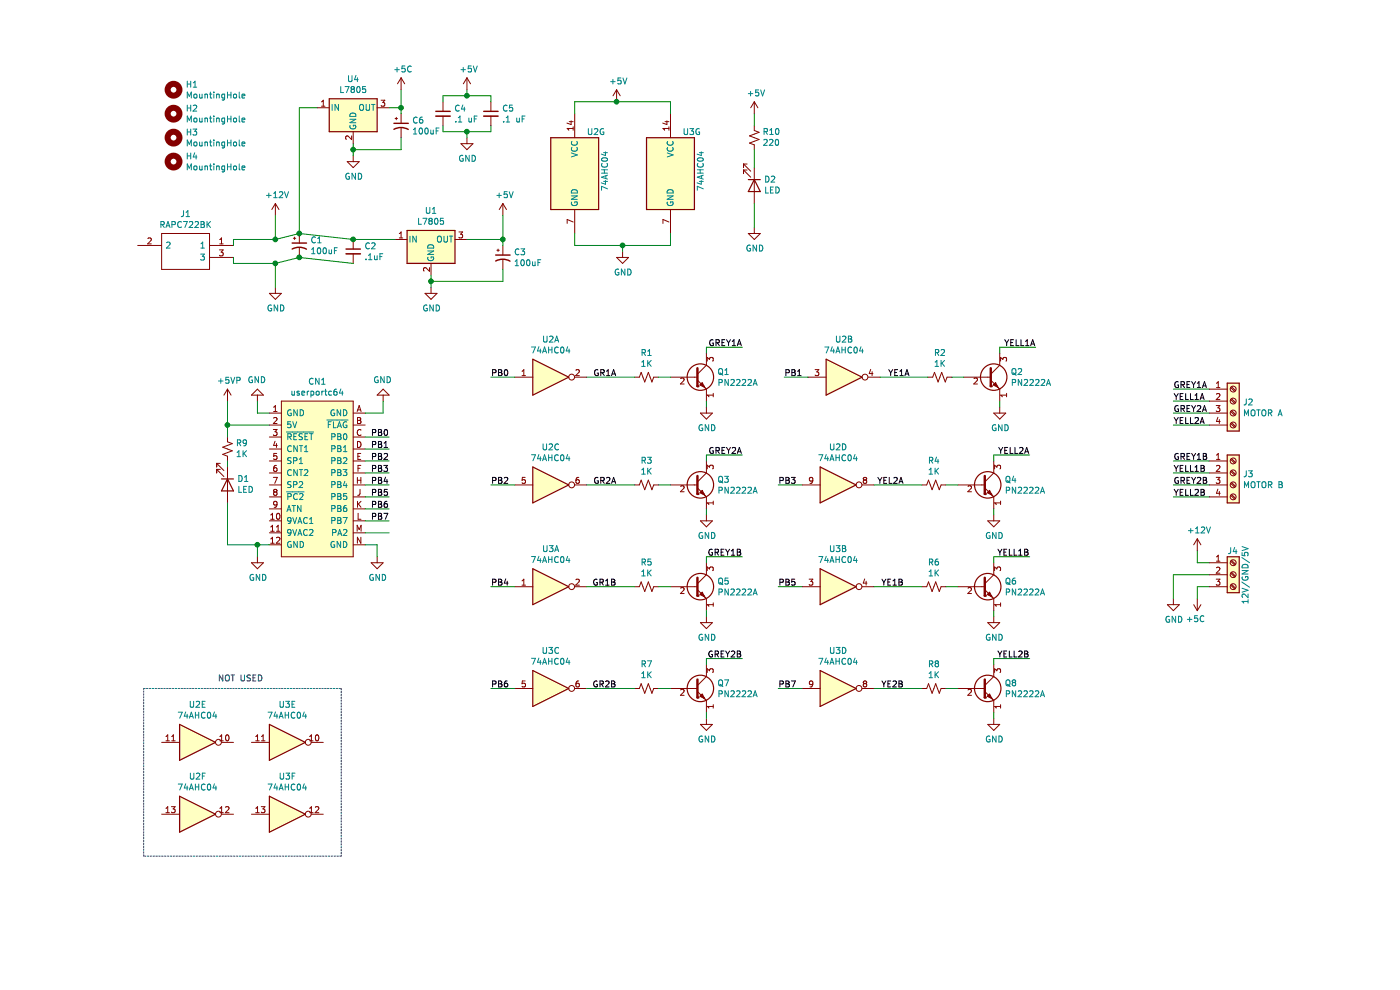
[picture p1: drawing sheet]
EESchema Schematic File Version 4
EELAYER 30 0
EELAYER END
$Descr A4 11693 8268
encoding utf-8
Sheet 1 1
Title "C64 Userport Interface"
Date "2021-03-30"
Rev "V1"
Comp "Carmony Technology"
Comment1 ""
Comment2 ""
Comment3 ""
Comment4 ""
$EndDescr
Wire Wire Line
	2300 2000 2300 1800
Wire Wire Line
	2300 2200 2300 2400
$Comp
L power:+12V #PWR0101
U 1 1
P 2300 1800
F 0 "#PWR0101" H 2300 1650 50  0001 C CNN
F 1 "+12V" H 2315 1973 50  0000 C CNN
F 2 "" H 2300 1800 50  0001 C CNN
F 3 "" H 2300 1800 50  0001 C CNN
	1    2300 1800
	1    0    0    -1  
$EndComp
$Comp
L power:GND #PWR0102
U 1 1
P 2300 2400
F 0 "#PWR0102" H 2300 2150 50  0001 C CNN
F 1 "GND" H 2305 2227 50  0000 C CNN
F 2 "" H 2300 2400 50  0001 C CNN
F 3 "" H 2300 2400 50  0001 C CNN
	1    2300 2400
	1    0    0    -1  
$EndComp
$Comp
L Device:C_Polarized_Small_US C1
U 1 1
P 2500 2050
F 0 "C1" H 2591 2096 50  0000 L CNN
F 1 "100uF" H 2591 2005 50  0000 L CNN
F 2 "Capacitor_THT:CP_Radial_D5.0mm_P2.50mm" H 2500 2050 50  0001 C CNN
F 3 "~" H 2500 2050 50  0001 C CNN
	1    2500 2050
	1    0    0    -1  
$EndComp
Wire Wire Line
	2500 2150 2300 2200
Connection ~ 2300 2200
$Comp
L Device:C_Small C2
U 1 1
P 2950 2100
F 0 "C2" H 3042 2146 50  0000 L CNN
F 1 ".1uF" H 3042 2055 50  0000 L CNN
F 2 "Capacitor_THT:C_Disc_D3.8mm_W2.6mm_P2.50mm" H 2950 2100 50  0001 C CNN
F 3 "~" H 2950 2100 50  0001 C CNN
	1    2950 2100
	1    0    0    -1  
$EndComp
Wire Wire Line
	2950 2000 2500 1950
Wire Wire Line
	2950 2200 2500 2150
Connection ~ 2500 2150
$Comp
L Regulator_Linear:L7805 U1
U 1 1
P 3600 2000
F 0 "U1" H 3600 2242 50  0000 C CNN
F 1 "L7805" H 3600 2151 50  0000 C CNN
F 2 "Package_TO_SOT_THT:TO-220-3_Vertical" H 3625 1850 50  0001 L CIN
F 3 "http://www.st.com/content/ccc/resource/technical/document/datasheet/41/4f/b3/b0/12/d4/47/88/CD00000444.pdf/files/CD00000444.pdf/jcr:content/translations/en.CD00000444.pdf" H 3600 1950 50  0001 C CNN
	1    3600 2000
	1    0    0    -1  
$EndComp
Wire Wire Line
	3300 2000 2950 2000
Connection ~ 2950 2000
Wire Wire Line
	3600 2300 3600 2350
$Comp
L power:GND #PWR0103
U 1 1
P 3600 2400
F 0 "#PWR0103" H 3600 2150 50  0001 C CNN
F 1 "GND" H 3605 2227 50  0000 C CNN
F 2 "" H 3600 2400 50  0001 C CNN
F 3 "" H 3600 2400 50  0001 C CNN
	1    3600 2400
	1    0    0    -1  
$EndComp
$Comp
L Device:C_Polarized_Small_US C3
U 1 1
P 4200 2150
F 0 "C3" H 4291 2196 50  0000 L CNN
F 1 "100uF" H 4291 2105 50  0000 L CNN
F 2 "Capacitor_THT:CP_Radial_D5.0mm_P2.50mm" H 4200 2150 50  0001 C CNN
F 3 "~" H 4200 2150 50  0001 C CNN
	1    4200 2150
	1    0    0    -1  
$EndComp
Wire Wire Line
	3900 2000 4200 2000
Wire Wire Line
	4200 2000 4200 2050
Wire Wire Line
	4200 2250 4200 2350
Wire Wire Line
	4200 2350 3600 2350
Connection ~ 3600 2350
Wire Wire Line
	3600 2350 3600 2400
Connection ~ 4200 2000
$Comp
L power:+5V #PWR0104
U 1 1
P 4200 1800
F 0 "#PWR0104" H 4200 1650 50  0001 C CNN
F 1 "+5V" H 4215 1973 50  0000 C CNN
F 2 "" H 4200 1800 50  0001 C CNN
F 3 "" H 4200 1800 50  0001 C CNN
	1    4200 1800
	1    0    0    -1  
$EndComp
Wire Wire Line
	4200 1800 4200 2000
$Comp
L 74xx:74AHC04 U2
U 1 1
P 4600 3150
F 0 "U2" H 4600 3467 50  0000 C CNN
F 1 "74AHC04" H 4600 3376 50  0000 C CNN
F 2 "Package_DIP:DIP-14_W7.62mm_Socket_LongPads" H 4600 3150 50  0001 C CNN
F 3 "https://assets.nexperia.com/documents/data-sheet/74AHC_AHCT04.pdf" H 4600 3150 50  0001 C CNN
	1    4600 3150
	1    0    0    -1  
$EndComp
$Comp
L 74xx:74AHC04 U2
U 2 1
P 7050 3150
F 0 "U2" H 7050 3467 50  0000 C CNN
F 1 "74AHC04" H 7050 3376 50  0000 C CNN
F 2 "Package_DIP:DIP-14_W7.62mm_Socket_LongPads" H 7050 3150 50  0001 C CNN
F 3 "https://assets.nexperia.com/documents/data-sheet/74AHC_AHCT04.pdf" H 7050 3150 50  0001 C CNN
	2    7050 3150
	1    0    0    -1  
$EndComp
$Comp
L 74xx:74AHC04 U2
U 5 1
P 1650 6200
F 0 "U2" H 1650 6517 50  0000 C CNN
F 1 "74AHC04" H 1650 6426 50  0000 C CNN
F 2 "Package_DIP:DIP-14_W7.62mm_Socket_LongPads" H 1650 6200 50  0001 C CNN
F 3 "https://assets.nexperia.com/documents/data-sheet/74AHC_AHCT04.pdf" H 1650 6200 50  0001 C CNN
	5    1650 6200
	1    0    0    -1  
$EndComp
$Comp
L 74xx:74AHC04 U2
U 6 1
P 1650 6800
F 0 "U2" H 1650 7117 50  0000 C CNN
F 1 "74AHC04" H 1650 7026 50  0000 C CNN
F 2 "Package_DIP:DIP-14_W7.62mm_Socket_LongPads" H 1650 6800 50  0001 C CNN
F 3 "https://assets.nexperia.com/documents/data-sheet/74AHC_AHCT04.pdf" H 1650 6800 50  0001 C CNN
	6    1650 6800
	1    0    0    -1  
$EndComp
$Comp
L 74xx:74AHC04 U2
U 7 1
P 4800 1450
F 0 "U2" H 4900 1800 50  0000 L CNN
F 1 "74AHC04" V 5050 1300 50  0000 L CNN
F 2 "Package_DIP:DIP-14_W7.62mm_Socket_LongPads" H 4800 1450 50  0001 C CNN
F 3 "https://assets.nexperia.com/documents/data-sheet/74AHC_AHCT04.pdf" H 4800 1450 50  0001 C CNN
	7    4800 1450
	1    0    0    -1  
$EndComp
Wire Wire Line
	4800 950  4800 850 
Wire Wire Line
	4800 1950 4800 2050
$Comp
L power:+5V #PWR0105
U 1 1
P 5150 850
F 0 "#PWR0105" H 5150 700 50  0001 C CNN
F 1 "+5V" H 5165 1023 50  0000 C CNN
F 2 "" H 5150 850 50  0001 C CNN
F 3 "" H 5150 850 50  0001 C CNN
	1    5150 850 
	1    0    0    -1  
$EndComp
$Comp
L power:GND #PWR0106
U 1 1
P 5200 2100
F 0 "#PWR0106" H 5200 1850 50  0001 C CNN
F 1 "GND" H 5205 1927 50  0000 C CNN
F 2 "" H 5200 2100 50  0001 C CNN
F 3 "" H 5200 2100 50  0001 C CNN
	1    5200 2100
	1    0    0    -1  
$EndComp
$Comp
L Connector:userportc64 CN1
U 1 1
P 2650 3950
F 0 "CN1" H 2650 4715 50  0000 C CNN
F 1 "userportc64" H 2650 4624 50  0000 C CNN
F 2 "Connector_PinHeader_2.54mm:PinHeader_2x12_P2.54mm_Horizontal" H 2450 4650 50  0001 C CNN
F 3 "" H 2450 4650 50  0001 C CNN
	1    2650 3950
	1    0    0    -1  
$EndComp
Wire Wire Line
	3050 3650 3250 3650
Wire Wire Line
	3050 3750 3250 3750
Wire Wire Line
	3050 3850 3250 3850
Wire Wire Line
	3050 3950 3250 3950
Wire Wire Line
	3050 4050 3250 4050
Wire Wire Line
	3050 4150 3250 4150
Wire Wire Line
	3050 4250 3250 4250
Wire Wire Line
	3050 4350 3250 4350
Wire Wire Line
	3050 4450 3250 4450
Wire Wire Line
	3050 4550 3150 4550
Wire Wire Line
	3150 4550 3150 4650
$Comp
L power:GND #PWR0107
U 1 1
P 3150 4650
F 0 "#PWR0107" H 3150 4400 50  0001 C CNN
F 1 "GND" H 3155 4477 50  0000 C CNN
F 2 "" H 3150 4650 50  0001 C CNN
F 3 "" H 3150 4650 50  0001 C CNN
	1    3150 4650
	1    0    0    -1  
$EndComp
Wire Wire Line
	2250 4550 2150 4550
Wire Wire Line
	2150 4550 2150 4650
$Comp
L power:GND #PWR0108
U 1 1
P 2150 4650
F 0 "#PWR0108" H 2150 4400 50  0001 C CNN
F 1 "GND" H 2155 4477 50  0000 C CNN
F 2 "" H 2150 4650 50  0001 C CNN
F 3 "" H 2150 4650 50  0001 C CNN
	1    2150 4650
	1    0    0    -1  
$EndComp
Wire Wire Line
	2250 3450 2150 3450
Wire Wire Line
	2150 3450 2150 3350
Wire Wire Line
	3050 3450 3200 3450
Wire Wire Line
	3200 3450 3200 3350
$Comp
L power:GND #PWR0109
U 1 1
P 3200 3350
F 0 "#PWR0109" H 3200 3100 50  0001 C CNN
F 1 "GND" H 3205 3177 50  0000 C CNN
F 2 "" H 3200 3350 50  0001 C CNN
F 3 "" H 3200 3350 50  0001 C CNN
	1    3200 3350
	-1   0    0    1   
$EndComp
$Comp
L power:GND #PWR0110
U 1 1
P 2150 3350
F 0 "#PWR0110" H 2150 3100 50  0001 C CNN
F 1 "GND" H 2155 3177 50  0000 C CNN
F 2 "" H 2150 3350 50  0001 C CNN
F 3 "" H 2150 3350 50  0001 C CNN
	1    2150 3350
	-1   0    0    1   
$EndComp
Wire Wire Line
	4300 3150 4100 3150
Wire Wire Line
	6750 3150 6550 3150
Text Label 3250 3650 2    50   ~ 0
PB0
Text Label 3250 3750 2    50   ~ 0
PB1
Text Label 3250 3850 2    50   ~ 0
PB2
Text Label 3250 3950 2    50   ~ 0
PB3
Text Label 3250 4050 2    50   ~ 0
PB4
Text Label 3250 4150 2    50   ~ 0
PB5
Text Label 3250 4250 2    50   ~ 0
PB6
Text Label 3250 4350 2    50   ~ 0
PB7
Text Label 4100 3150 0    50   ~ 0
PB0
Text Label 6550 3150 0    50   ~ 0
PB1
$Comp
L 74xx:74AHC04 U3
U 1 1
P 4600 4900
F 0 "U3" H 4600 5217 50  0000 C CNN
F 1 "74AHC04" H 4600 5126 50  0000 C CNN
F 2 "Package_DIP:DIP-14_W7.62mm_Socket_LongPads" H 4600 4900 50  0001 C CNN
F 3 "https://assets.nexperia.com/documents/data-sheet/74AHC_AHCT04.pdf" H 4600 4900 50  0001 C CNN
	1    4600 4900
	1    0    0    -1  
$EndComp
$Comp
L 74xx:74AHC04 U3
U 2 1
P 7000 4900
F 0 "U3" H 7000 5217 50  0000 C CNN
F 1 "74AHC04" H 7000 5126 50  0000 C CNN
F 2 "Package_DIP:DIP-14_W7.62mm_Socket_LongPads" H 7000 4900 50  0001 C CNN
F 3 "https://assets.nexperia.com/documents/data-sheet/74AHC_AHCT04.pdf" H 7000 4900 50  0001 C CNN
	2    7000 4900
	1    0    0    -1  
$EndComp
$Comp
L 74xx:74AHC04 U3
U 3 1
P 4600 5750
F 0 "U3" H 4600 6067 50  0000 C CNN
F 1 "74AHC04" H 4600 5976 50  0000 C CNN
F 2 "Package_DIP:DIP-14_W7.62mm_Socket_LongPads" H 4600 5750 50  0001 C CNN
F 3 "https://assets.nexperia.com/documents/data-sheet/74AHC_AHCT04.pdf" H 4600 5750 50  0001 C CNN
	3    4600 5750
	1    0    0    -1  
$EndComp
$Comp
L 74xx:74AHC04 U3
U 4 1
P 7000 5750
F 0 "U3" H 7000 6067 50  0000 C CNN
F 1 "74AHC04" H 7000 5976 50  0000 C CNN
F 2 "Package_DIP:DIP-14_W7.62mm_Socket_LongPads" H 7000 5750 50  0001 C CNN
F 3 "https://assets.nexperia.com/documents/data-sheet/74AHC_AHCT04.pdf" H 7000 5750 50  0001 C CNN
	4    7000 5750
	1    0    0    -1  
$EndComp
Wire Wire Line
	4300 4900 4100 4900
Wire Wire Line
	6700 4900 6500 4900
Wire Wire Line
	4300 5750 4100 5750
Wire Wire Line
	6700 5750 6500 5750
Text Label 4100 4900 0    50   ~ 0
PB4
Text Label 6500 4900 0    50   ~ 0
PB5
Text Label 4100 5750 0    50   ~ 0
PB6
Text Label 6500 5750 0    50   ~ 0
PB7
$Comp
L 74xx:74AHC04 U3
U 5 1
P 2400 6200
F 0 "U3" H 2400 6517 50  0000 C CNN
F 1 "74AHC04" H 2400 6426 50  0000 C CNN
F 2 "Package_DIP:DIP-14_W7.62mm_Socket_LongPads" H 2400 6200 50  0001 C CNN
F 3 "https://assets.nexperia.com/documents/data-sheet/74AHC_AHCT04.pdf" H 2400 6200 50  0001 C CNN
	5    2400 6200
	1    0    0    -1  
$EndComp
$Comp
L 74xx:74AHC04 U3
U 6 1
P 2400 6800
F 0 "U3" H 2400 7117 50  0000 C CNN
F 1 "74AHC04" H 2400 7026 50  0000 C CNN
F 2 "Package_DIP:DIP-14_W7.62mm_Socket_LongPads" H 2400 6800 50  0001 C CNN
F 3 "https://assets.nexperia.com/documents/data-sheet/74AHC_AHCT04.pdf" H 2400 6800 50  0001 C CNN
	6    2400 6800
	1    0    0    -1  
$EndComp
$Comp
L 74xx:74AHC04 U3
U 7 1
P 5600 1450
F 0 "U3" H 5700 1800 50  0000 L CNN
F 1 "74AHC04" V 5850 1300 50  0000 L CNN
F 2 "Package_DIP:DIP-14_W7.62mm_Socket_LongPads" H 5600 1450 50  0001 C CNN
F 3 "https://assets.nexperia.com/documents/data-sheet/74AHC_AHCT04.pdf" H 5600 1450 50  0001 C CNN
	7    5600 1450
	1    0    0    -1  
$EndComp
Wire Wire Line
	5600 2050 5600 1950
Wire Wire Line
	4800 850  5150 850 
Wire Wire Line
	5600 850  5600 950 
Connection ~ 5150 850 
Wire Wire Line
	5150 850  5600 850 
$Comp
L Device:C_Small C5
U 1 1
P 4100 950
F 0 "C5" H 4192 996 50  0000 L CNN
F 1 ".1 uF" H 4192 905 50  0000 L CNN
F 2 "Capacitor_THT:C_Disc_D3.8mm_W2.6mm_P2.50mm" H 4100 950 50  0001 C CNN
F 3 "~" H 4100 950 50  0001 C CNN
	1    4100 950 
	1    0    0    -1  
$EndComp
$Comp
L Device:C_Small C4
U 1 1
P 3700 950
F 0 "C4" H 3792 996 50  0000 L CNN
F 1 ".1 uF" H 3792 905 50  0000 L CNN
F 2 "Capacitor_THT:C_Disc_D3.8mm_W2.6mm_P2.50mm" H 3700 950 50  0001 C CNN
F 3 "~" H 3700 950 50  0001 C CNN
	1    3700 950 
	1    0    0    -1  
$EndComp
Wire Wire Line
	3700 850  3700 800 
Wire Wire Line
	3700 800  3900 800 
Wire Wire Line
	4100 800  4100 850 
Wire Wire Line
	4100 1050 4100 1100
Wire Wire Line
	4100 1100 3900 1100
Wire Wire Line
	3700 1100 3700 1050
Wire Wire Line
	3900 1100 3900 1150
Connection ~ 3900 1100
Wire Wire Line
	3900 1100 3700 1100
Wire Wire Line
	3900 800  3900 750 
Connection ~ 3900 800 
Wire Wire Line
	3900 800  4100 800 
$Comp
L power:+5V #PWR0111
U 1 1
P 3900 750
F 0 "#PWR0111" H 3900 600 50  0001 C CNN
F 1 "+5V" H 3915 923 50  0000 C CNN
F 2 "" H 3900 750 50  0001 C CNN
F 3 "" H 3900 750 50  0001 C CNN
	1    3900 750 
	1    0    0    -1  
$EndComp
$Comp
L power:GND #PWR0112
U 1 1
P 3900 1150
F 0 "#PWR0112" H 3900 900 50  0001 C CNN
F 1 "GND" H 3905 977 50  0000 C CNN
F 2 "" H 3900 1150 50  0001 C CNN
F 3 "" H 3900 1150 50  0001 C CNN
	1    3900 1150
	1    0    0    -1  
$EndComp
Wire Wire Line
	4800 2050 5200 2050
Connection ~ 5200 2050
Wire Wire Line
	5200 2050 5600 2050
Wire Wire Line
	5200 2050 5200 2100
Text Label 5150 3150 2    50   ~ 0
GR1A
Text Label 7600 3150 2    50   ~ 0
YE1A
Text Label 5150 4900 2    50   ~ 0
GR1B
Text Label 7550 4900 2    50   ~ 0
YE1B
Text Label 5150 5750 2    50   ~ 0
GR2B
Text Label 7550 5750 2    50   ~ 0
YE2B
$Comp
L Transistor_BJT:PN2222A Q1
U 1 1
P 5800 3150
F 0 "Q1" H 5990 3196 50  0000 L CNN
F 1 "PN2222A" H 5990 3105 50  0000 L CNN
F 2 "Package_TO_SOT_THT:TO-92_Inline" H 6000 3075 50  0001 L CIN
F 3 "https://www.onsemi.com/pub/Collateral/PN2222-D.PDF" H 5800 3150 50  0001 L CNN
	1    5800 3150
	1    0    0    -1  
$EndComp
$Comp
L Device:R_Small_US R1
U 1 1
P 5400 3150
F 0 "R1" V 5195 3150 50  0000 C CNN
F 1 "1K" V 5286 3150 50  0000 C CNN
F 2 "Resistor_THT:R_Axial_DIN0207_L6.3mm_D2.5mm_P10.16mm_Horizontal" H 5400 3150 50  0001 C CNN
F 3 "~" H 5400 3150 50  0001 C CNN
	1    5400 3150
	0    1    1    0   
$EndComp
Wire Wire Line
	5500 3150 5600 3150
Wire Wire Line
	5900 3350 5900 3400
$Comp
L power:GND #PWR0113
U 1 1
P 5900 3400
F 0 "#PWR0113" H 5900 3150 50  0001 C CNN
F 1 "GND" H 5905 3227 50  0000 C CNN
F 2 "" H 5900 3400 50  0001 C CNN
F 3 "" H 5900 3400 50  0001 C CNN
	1    5900 3400
	1    0    0    -1  
$EndComp
Wire Wire Line
	5900 2950 5900 2900
Wire Wire Line
	5900 2900 6200 2900
$Comp
L Transistor_BJT:PN2222A Q2
U 1 1
P 8250 3150
F 0 "Q2" H 8440 3196 50  0000 L CNN
F 1 "PN2222A" H 8440 3105 50  0000 L CNN
F 2 "Package_TO_SOT_THT:TO-92_Inline" H 8450 3075 50  0001 L CIN
F 3 "https://www.onsemi.com/pub/Collateral/PN2222-D.PDF" H 8250 3150 50  0001 L CNN
	1    8250 3150
	1    0    0    -1  
$EndComp
$Comp
L Device:R_Small_US R2
U 1 1
P 7850 3150
F 0 "R2" V 7645 3150 50  0000 C CNN
F 1 "1K" V 7736 3150 50  0000 C CNN
F 2 "Resistor_THT:R_Axial_DIN0207_L6.3mm_D2.5mm_P10.16mm_Horizontal" H 7850 3150 50  0001 C CNN
F 3 "~" H 7850 3150 50  0001 C CNN
	1    7850 3150
	0    1    1    0   
$EndComp
Wire Wire Line
	7950 3150 8050 3150
Wire Wire Line
	8350 3350 8350 3400
$Comp
L power:GND #PWR0114
U 1 1
P 8350 3400
F 0 "#PWR0114" H 8350 3150 50  0001 C CNN
F 1 "GND" H 8355 3227 50  0000 C CNN
F 2 "" H 8350 3400 50  0001 C CNN
F 3 "" H 8350 3400 50  0001 C CNN
	1    8350 3400
	1    0    0    -1  
$EndComp
Wire Wire Line
	8350 2950 8350 2900
Wire Wire Line
	8350 2900 8650 2900
Wire Wire Line
	5900 3800 6200 3800
$Comp
L Transistor_BJT:PN2222A Q5
U 1 1
P 5800 4900
F 0 "Q5" H 5990 4946 50  0000 L CNN
F 1 "PN2222A" H 5990 4855 50  0000 L CNN
F 2 "Package_TO_SOT_THT:TO-92_Inline" H 6000 4825 50  0001 L CIN
F 3 "https://www.onsemi.com/pub/Collateral/PN2222-D.PDF" H 5800 4900 50  0001 L CNN
	1    5800 4900
	1    0    0    -1  
$EndComp
$Comp
L Device:R_Small_US R5
U 1 1
P 5400 4900
F 0 "R5" V 5195 4900 50  0000 C CNN
F 1 "1K" V 5286 4900 50  0000 C CNN
F 2 "Resistor_THT:R_Axial_DIN0207_L6.3mm_D2.5mm_P10.16mm_Horizontal" H 5400 4900 50  0001 C CNN
F 3 "~" H 5400 4900 50  0001 C CNN
	1    5400 4900
	0    1    1    0   
$EndComp
Wire Wire Line
	5500 4900 5600 4900
Wire Wire Line
	5900 5100 5900 5150
$Comp
L power:GND #PWR0115
U 1 1
P 5900 5150
F 0 "#PWR0115" H 5900 4900 50  0001 C CNN
F 1 "GND" H 5905 4977 50  0000 C CNN
F 2 "" H 5900 5150 50  0001 C CNN
F 3 "" H 5900 5150 50  0001 C CNN
	1    5900 5150
	1    0    0    -1  
$EndComp
Wire Wire Line
	5900 4700 5900 4650
Wire Wire Line
	5900 4650 6200 4650
$Comp
L Transistor_BJT:PN2222A Q6
U 1 1
P 8200 4900
F 0 "Q6" H 8390 4946 50  0000 L CNN
F 1 "PN2222A" H 8390 4855 50  0000 L CNN
F 2 "Package_TO_SOT_THT:TO-92_Inline" H 8400 4825 50  0001 L CIN
F 3 "https://www.onsemi.com/pub/Collateral/PN2222-D.PDF" H 8200 4900 50  0001 L CNN
	1    8200 4900
	1    0    0    -1  
$EndComp
$Comp
L Device:R_Small_US R6
U 1 1
P 7800 4900
F 0 "R6" V 7595 4900 50  0000 C CNN
F 1 "1K" V 7686 4900 50  0000 C CNN
F 2 "Resistor_THT:R_Axial_DIN0207_L6.3mm_D2.5mm_P10.16mm_Horizontal" H 7800 4900 50  0001 C CNN
F 3 "~" H 7800 4900 50  0001 C CNN
	1    7800 4900
	0    1    1    0   
$EndComp
Wire Wire Line
	7900 4900 8000 4900
Wire Wire Line
	8300 5100 8300 5150
$Comp
L power:GND #PWR0116
U 1 1
P 8300 5150
F 0 "#PWR0116" H 8300 4900 50  0001 C CNN
F 1 "GND" H 8305 4977 50  0000 C CNN
F 2 "" H 8300 5150 50  0001 C CNN
F 3 "" H 8300 5150 50  0001 C CNN
	1    8300 5150
	1    0    0    -1  
$EndComp
Wire Wire Line
	8300 4700 8300 4650
Wire Wire Line
	8300 4650 8600 4650
$Comp
L Transistor_BJT:PN2222A Q7
U 1 1
P 5800 5750
F 0 "Q7" H 5990 5796 50  0000 L CNN
F 1 "PN2222A" H 5990 5705 50  0000 L CNN
F 2 "Package_TO_SOT_THT:TO-92_Inline" H 6000 5675 50  0001 L CIN
F 3 "https://www.onsemi.com/pub/Collateral/PN2222-D.PDF" H 5800 5750 50  0001 L CNN
	1    5800 5750
	1    0    0    -1  
$EndComp
$Comp
L Device:R_Small_US R7
U 1 1
P 5400 5750
F 0 "R7" V 5195 5750 50  0000 C CNN
F 1 "1K" V 5286 5750 50  0000 C CNN
F 2 "Resistor_THT:R_Axial_DIN0207_L6.3mm_D2.5mm_P10.16mm_Horizontal" H 5400 5750 50  0001 C CNN
F 3 "~" H 5400 5750 50  0001 C CNN
	1    5400 5750
	0    1    1    0   
$EndComp
Wire Wire Line
	5500 5750 5600 5750
Wire Wire Line
	5900 5950 5900 6000
$Comp
L power:GND #PWR0117
U 1 1
P 5900 6000
F 0 "#PWR0117" H 5900 5750 50  0001 C CNN
F 1 "GND" H 5905 5827 50  0000 C CNN
F 2 "" H 5900 6000 50  0001 C CNN
F 3 "" H 5900 6000 50  0001 C CNN
	1    5900 6000
	1    0    0    -1  
$EndComp
Wire Wire Line
	5900 5550 5900 5500
$Comp
L Transistor_BJT:PN2222A Q8
U 1 1
P 8200 5750
F 0 "Q8" H 8390 5796 50  0000 L CNN
F 1 "PN2222A" H 8390 5705 50  0000 L CNN
F 2 "Package_TO_SOT_THT:TO-92_Inline" H 8400 5675 50  0001 L CIN
F 3 "https://www.onsemi.com/pub/Collateral/PN2222-D.PDF" H 8200 5750 50  0001 L CNN
	1    8200 5750
	1    0    0    -1  
$EndComp
$Comp
L Device:R_Small_US R8
U 1 1
P 7800 5750
F 0 "R8" V 7595 5750 50  0000 C CNN
F 1 "1K" V 7686 5750 50  0000 C CNN
F 2 "Resistor_THT:R_Axial_DIN0207_L6.3mm_D2.5mm_P10.16mm_Horizontal" H 7800 5750 50  0001 C CNN
F 3 "~" H 7800 5750 50  0001 C CNN
	1    7800 5750
	0    1    1    0   
$EndComp
Wire Wire Line
	7900 5750 8000 5750
Wire Wire Line
	8300 5950 8300 6000
$Comp
L power:GND #PWR0118
U 1 1
P 8300 6000
F 0 "#PWR0118" H 8300 5750 50  0001 C CNN
F 1 "GND" H 8305 5827 50  0000 C CNN
F 2 "" H 8300 6000 50  0001 C CNN
F 3 "" H 8300 6000 50  0001 C CNN
	1    8300 6000
	1    0    0    -1  
$EndComp
Wire Wire Line
	8300 5550 8300 5500
Wire Wire Line
	4900 4900 5300 4900
Wire Wire Line
	7300 4900 7700 4900
Wire Wire Line
	4900 5750 5300 5750
Wire Wire Line
	7300 5750 7700 5750
Wire Wire Line
	4900 3150 5300 3150
Wire Wire Line
	7350 3150 7750 3150
Text Label 6200 2900 2    50   ~ 0
GREY1A
Text Label 8650 2900 2    50   ~ 0
YELL1A
Text Label 6200 3800 2    50   ~ 0
GREY2A
Wire Wire Line
	7300 4050 7700 4050
Wire Wire Line
	4900 4050 5300 4050
Wire Wire Line
	8300 3800 8600 3800
Wire Wire Line
	8300 3850 8300 3800
$Comp
L power:GND #PWR0119
U 1 1
P 8300 4300
F 0 "#PWR0119" H 8300 4050 50  0001 C CNN
F 1 "GND" H 8305 4127 50  0000 C CNN
F 2 "" H 8300 4300 50  0001 C CNN
F 3 "" H 8300 4300 50  0001 C CNN
	1    8300 4300
	1    0    0    -1  
$EndComp
Wire Wire Line
	8300 4250 8300 4300
Wire Wire Line
	7900 4050 8000 4050
$Comp
L Device:R_Small_US R4
U 1 1
P 7800 4050
F 0 "R4" V 7595 4050 50  0000 C CNN
F 1 "1K" V 7686 4050 50  0000 C CNN
F 2 "Resistor_THT:R_Axial_DIN0207_L6.3mm_D2.5mm_P10.16mm_Horizontal" H 7800 4050 50  0001 C CNN
F 3 "~" H 7800 4050 50  0001 C CNN
	1    7800 4050
	0    1    1    0   
$EndComp
$Comp
L Transistor_BJT:PN2222A Q4
U 1 1
P 8200 4050
F 0 "Q4" H 8390 4096 50  0000 L CNN
F 1 "PN2222A" H 8390 4005 50  0000 L CNN
F 2 "Package_TO_SOT_THT:TO-92_Inline" H 8400 3975 50  0001 L CIN
F 3 "https://www.onsemi.com/pub/Collateral/PN2222-D.PDF" H 8200 4050 50  0001 L CNN
	1    8200 4050
	1    0    0    -1  
$EndComp
Wire Wire Line
	5900 3850 5900 3800
$Comp
L power:GND #PWR0120
U 1 1
P 5900 4300
F 0 "#PWR0120" H 5900 4050 50  0001 C CNN
F 1 "GND" H 5905 4127 50  0000 C CNN
F 2 "" H 5900 4300 50  0001 C CNN
F 3 "" H 5900 4300 50  0001 C CNN
	1    5900 4300
	1    0    0    -1  
$EndComp
Wire Wire Line
	5900 4250 5900 4300
Wire Wire Line
	5500 4050 5600 4050
$Comp
L Device:R_Small_US R3
U 1 1
P 5400 4050
F 0 "R3" V 5195 4050 50  0000 C CNN
F 1 "1K" V 5286 4050 50  0000 C CNN
F 2 "Resistor_THT:R_Axial_DIN0207_L6.3mm_D2.5mm_P10.16mm_Horizontal" H 5400 4050 50  0001 C CNN
F 3 "~" H 5400 4050 50  0001 C CNN
	1    5400 4050
	0    1    1    0   
$EndComp
$Comp
L Transistor_BJT:PN2222A Q3
U 1 1
P 5800 4050
F 0 "Q3" H 5990 4096 50  0000 L CNN
F 1 "PN2222A" H 5990 4005 50  0000 L CNN
F 2 "Package_TO_SOT_THT:TO-92_Inline" H 6000 3975 50  0001 L CIN
F 3 "https://www.onsemi.com/pub/Collateral/PN2222-D.PDF" H 5800 4050 50  0001 L CNN
	1    5800 4050
	1    0    0    -1  
$EndComp
Text Label 7550 4050 2    50   ~ 0
YEL2A
Text Label 5150 4050 2    50   ~ 0
GR2A
Text Label 6500 4050 0    50   ~ 0
PB3
Text Label 4100 4050 0    50   ~ 0
PB2
Wire Wire Line
	6700 4050 6500 4050
Wire Wire Line
	4300 4050 4100 4050
$Comp
L 74xx:74AHC04 U2
U 4 1
P 7000 4050
F 0 "U2" H 7000 4367 50  0000 C CNN
F 1 "74AHC04" H 7000 4276 50  0000 C CNN
F 2 "Package_DIP:DIP-14_W7.62mm_Socket_LongPads" H 7000 4050 50  0001 C CNN
F 3 "https://assets.nexperia.com/documents/data-sheet/74AHC_AHCT04.pdf" H 7000 4050 50  0001 C CNN
	4    7000 4050
	1    0    0    -1  
$EndComp
$Comp
L 74xx:74AHC04 U2
U 3 1
P 4600 4050
F 0 "U2" H 4600 4367 50  0000 C CNN
F 1 "74AHC04" H 4600 4276 50  0000 C CNN
F 2 "Package_DIP:DIP-14_W7.62mm_Socket_LongPads" H 4600 4050 50  0001 C CNN
F 3 "https://assets.nexperia.com/documents/data-sheet/74AHC_AHCT04.pdf" H 4600 4050 50  0001 C CNN
	3    4600 4050
	1    0    0    -1  
$EndComp
Text Label 8600 3800 2    50   ~ 0
YELL2A
Wire Wire Line
	5900 5500 6200 5500
Wire Wire Line
	8300 5500 8600 5500
Text Label 6200 4650 2    50   ~ 0
GREY1B
Text Label 8600 4650 2    50   ~ 0
YELL1B
Text Label 6200 5500 2    50   ~ 0
GREY2B
Text Label 8600 5500 2    50   ~ 0
YELL2B
Wire Notes Line
	1200 5750 2850 5750
Wire Notes Line
	2850 5750 2850 7150
Wire Notes Line
	2850 7150 1200 7150
Wire Notes Line
	1200 7150 1200 5750
Text Notes 2200 5700 2    50   ~ 0
NOT USED
Wire Wire Line
	10100 4700 10000 4700
Wire Wire Line
	10000 4900 10100 4900
Wire Wire Line
	10000 4700 10000 4600
$Comp
L power:+12V #PWR0121
U 1 1
P 10000 4600
F 0 "#PWR0121" H 10000 4450 50  0001 C CNN
F 1 "+12V" H 10015 4773 50  0000 C CNN
F 2 "" H 10000 4600 50  0001 C CNN
F 3 "" H 10000 4600 50  0001 C CNN
	1    10000 4600
	1    0    0    -1  
$EndComp
Wire Wire Line
	10100 3250 9800 3250
Wire Wire Line
	10100 3350 9800 3350
Wire Wire Line
	10100 3450 9800 3450
Wire Wire Line
	10100 3550 9800 3550
Wire Wire Line
	10100 3850 9800 3850
Wire Wire Line
	10100 3950 9800 3950
Wire Wire Line
	10100 4050 9800 4050
Wire Wire Line
	10100 4150 9800 4150
Text Label 9800 3250 0    50   ~ 0
GREY1A
Text Label 9800 3350 0    50   ~ 0
YELL1A
Text Label 9800 3450 0    50   ~ 0
GREY2A
Text Label 9800 3550 0    50   ~ 0
YELL2A
Text Label 9800 3850 0    50   ~ 0
GREY1B
Text Label 9800 3950 0    50   ~ 0
YELL1B
Text Label 9800 4050 0    50   ~ 0
GREY2B
Text Label 9800 4150 0    50   ~ 0
YELL2B
$Comp
L power:+5VP #PWR0122
U 1 1
P 1900 3350
F 0 "#PWR0122" H 1900 3200 50  0001 C CNN
F 1 "+5VP" H 1915 3523 50  0000 C CNN
F 2 "" H 1900 3350 50  0001 C CNN
F 3 "" H 1900 3350 50  0001 C CNN
	1    1900 3350
	1    0    0    -1  
$EndComp
Wire Wire Line
	1900 3350 1900 3550
Wire Wire Line
	1900 3550 2250 3550
$Comp
L Device:R_Small_US R9
U 1 1
P 1900 3750
F 0 "R9" H 1832 3704 50  0000 R CNN
F 1 "1K" H 1832 3795 50  0000 R CNN
F 2 "Resistor_THT:R_Axial_DIN0207_L6.3mm_D2.5mm_P10.16mm_Horizontal" H 1900 3750 50  0001 C CNN
F 3 "~" H 1900 3750 50  0001 C CNN
	1    1900 3750
	-1   0    0    1   
$EndComp
Wire Wire Line
	1900 3650 1900 3550
Connection ~ 1900 3550
Wire Wire Line
	1900 3850 1900 3900
$Comp
L Device:LED D1
U 1 1
P 1900 4050
F 0 "D1" V 1847 4130 50  0000 L CNN
F 1 "LED" V 1938 4130 50  0000 L CNN
F 2 "LED_THT:LED_D3.0mm" H 1900 4050 50  0001 C CNN
F 3 "~" H 1900 4050 50  0001 C CNN
	1    1900 4050
	0    1    1    0   
$EndComp
Wire Wire Line
	1900 4200 1900 4550
Wire Wire Line
	1900 4550 2150 4550
Connection ~ 2150 4550
$Comp
L Device:R_Small_US R10
U 1 1
P 6300 1150
F 0 "R10" H 6232 1104 50  0000 R CNN
F 1 "220" H 6232 1195 50  0000 R CNN
F 2 "Resistor_THT:R_Axial_DIN0207_L6.3mm_D2.5mm_P10.16mm_Horizontal" H 6300 1150 50  0001 C CNN
F 3 "~" H 6300 1150 50  0001 C CNN
	1    6300 1150
	-1   0    0    1   
$EndComp
$Comp
L Device:LED D2
U 1 1
P 6300 1550
F 0 "D2" V 6247 1630 50  0000 L CNN
F 1 "LED" V 6338 1630 50  0000 L CNN
F 2 "LED_THT:LED_D3.0mm" H 6300 1550 50  0001 C CNN
F 3 "~" H 6300 1550 50  0001 C CNN
	1    6300 1550
	0    1    1    0   
$EndComp
Wire Wire Line
	6300 1400 6300 1250
Wire Wire Line
	6300 1700 6300 1900
Wire Wire Line
	6300 1050 6300 950 
$Comp
L power:+5V #PWR0123
U 1 1
P 6300 950
F 0 "#PWR0123" H 6300 800 50  0001 C CNN
F 1 "+5V" H 6315 1123 50  0000 C CNN
F 2 "" H 6300 950 50  0001 C CNN
F 3 "" H 6300 950 50  0001 C CNN
	1    6300 950 
	1    0    0    -1  
$EndComp
$Comp
L power:GND #PWR0124
U 1 1
P 6300 1900
F 0 "#PWR0124" H 6300 1650 50  0001 C CNN
F 1 "GND" H 6305 1727 50  0000 C CNN
F 2 "" H 6300 1900 50  0001 C CNN
F 3 "" H 6300 1900 50  0001 C CNN
	1    6300 1900
	1    0    0    -1  
$EndComp
$Comp
L Connector:Screw_Terminal_01x04 J2
U 1 1
P 10300 3350
F 0 "J2" H 10380 3342 50  0000 L CNN
F 1 "MOTOR A" H 10380 3251 50  0000 L CNN
F 2 "TerminalBlock_TE-Connectivity:TerminalBlock_TE_282834-4_1x04_P2.54mm_Horizontal" H 10300 3350 50  0001 C CNN
F 3 "~" H 10300 3350 50  0001 C CNN
	1    10300 3350
	1    0    0    -1  
$EndComp
$Comp
L Connector:Screw_Terminal_01x04 J3
U 1 1
P 10300 3950
F 0 "J3" H 10380 3942 50  0000 L CNN
F 1 "MOTOR B" H 10380 3851 50  0000 L CNN
F 2 "TerminalBlock_TE-Connectivity:TerminalBlock_TE_282834-4_1x04_P2.54mm_Horizontal" H 10300 3950 50  0001 C CNN
F 3 "~" H 10300 3950 50  0001 C CNN
	1    10300 3950
	1    0    0    -1  
$EndComp
$Comp
L Regulator_Linear:L7805 U4
U 1 1
P 2950 900
F 0 "U4" H 2950 1142 50  0000 C CNN
F 1 "L7805" H 2950 1051 50  0000 C CNN
F 2 "Package_TO_SOT_THT:TO-220-3_Vertical" H 2975 750 50  0001 L CIN
F 3 "http://www.st.com/content/ccc/resource/technical/document/datasheet/41/4f/b3/b0/12/d4/47/88/CD00000444.pdf/files/CD00000444.pdf/jcr:content/translations/en.CD00000444.pdf" H 2950 850 50  0001 C CNN
	1    2950 900 
	1    0    0    -1  
$EndComp
Wire Wire Line
	10000 4900 10000 5000
Wire Wire Line
	3250 900  3350 900 
Wire Wire Line
	3350 900  3350 750 
Wire Wire Line
	2500 1950 2500 900 
Wire Wire Line
	2500 900  2650 900 
Connection ~ 2500 1950
Wire Wire Line
	2500 1950 2300 2000
Connection ~ 2300 2000
Wire Wire Line
	2950 1200 2950 1250
$Comp
L power:+5C #PWR0126
U 1 1
P 3350 750
F 0 "#PWR0126" H 3350 600 50  0001 C CNN
F 1 "+5C" H 3365 923 50  0000 C CNN
F 2 "" H 3350 750 50  0001 C CNN
F 3 "" H 3350 750 50  0001 C CNN
	1    3350 750 
	1    0    0    -1  
$EndComp
$Comp
L power:+5C #PWR0127
U 1 1
P 10000 5000
F 0 "#PWR0127" H 10000 4850 50  0001 C CNN
F 1 "+5C" H 10015 5173 50  0000 C CNN
F 2 "" H 10000 5000 50  0001 C CNN
F 3 "" H 10000 5000 50  0001 C CNN
	1    10000 5000
	-1   0    0    1   
$EndComp
$Comp
L Mechanical:MountingHole H1
U 1 1
P 1450 750
F 0 "H1" H 1550 796 50  0000 L CNN
F 1 "MountingHole" H 1550 705 50  0000 L CNN
F 2 "MountingHole:MountingHole_3.2mm_M3_DIN965_Pad" H 1450 750 50  0001 C CNN
F 3 "~" H 1450 750 50  0001 C CNN
	1    1450 750 
	1    0    0    -1  
$EndComp
$Comp
L Mechanical:MountingHole H2
U 1 1
P 1450 950
F 0 "H2" H 1550 996 50  0000 L CNN
F 1 "MountingHole" H 1550 905 50  0000 L CNN
F 2 "MountingHole:MountingHole_3.2mm_M3_DIN965_Pad" H 1450 950 50  0001 C CNN
F 3 "~" H 1450 950 50  0001 C CNN
	1    1450 950 
	1    0    0    -1  
$EndComp
$Comp
L Mechanical:MountingHole H3
U 1 1
P 1450 1150
F 0 "H3" H 1550 1196 50  0000 L CNN
F 1 "MountingHole" H 1550 1105 50  0000 L CNN
F 2 "MountingHole:MountingHole_3.2mm_M3_DIN965_Pad" H 1450 1150 50  0001 C CNN
F 3 "~" H 1450 1150 50  0001 C CNN
	1    1450 1150
	1    0    0    -1  
$EndComp
$Comp
L Mechanical:MountingHole H4
U 1 1
P 1450 1350
F 0 "H4" H 1550 1396 50  0000 L CNN
F 1 "MountingHole" H 1550 1305 50  0000 L CNN
F 2 "MountingHole:MountingHole_3.2mm_M3_DIN965_Pad" H 1450 1350 50  0001 C CNN
F 3 "~" H 1450 1350 50  0001 C CNN
	1    1450 1350
	1    0    0    -1  
$EndComp
$Comp
L SamacSys_Parts:RAPC722BK J1
U 1 1
P 1950 2050
F 0 "J1" H 2350 2315 50  0000 C CNN
F 1 "RAPC722BK" H 2350 2224 50  0000 C CNN
F 2 "RAPC722BK" H 2600 2150 50  0001 L CNN
F 3 "" H 2600 2050 50  0001 L CNN
F 4 "SWITCHCRAFT/CONXALL - RAPC722BK - CONNECTOR, DC POWER, SOCKET, 5A, THT" H 2600 1950 50  0001 L CNN "Description"
F 5 "11" H 2600 1850 50  0001 L CNN "Height"
F 6 "502-RAPC722BK" H 2600 1750 50  0001 L CNN "Mouser Part Number"
F 7 "https://www.mouser.co.uk/ProductDetail/Switchcraft/RAPC722BK?qs=Nl9mtr8tY%2Fsf3BOYJcSXfg%3D%3D" H 2600 1650 50  0001 L CNN "Mouser Price/Stock"
F 8 "Switchcraft" H 2600 1550 50  0001 L CNN "Manufacturer_Name"
F 9 "RAPC722BK" H 2600 1450 50  0001 L CNN "Manufacturer_Part_Number"
	1    1950 2050
	-1   0    0    -1  
$EndComp
Wire Wire Line
	1950 2050 1950 2000
Wire Wire Line
	1950 2000 2300 2000
Wire Wire Line
	1950 2200 1950 2150
Wire Wire Line
	1950 2200 2300 2200
$Comp
L Connector:Screw_Terminal_01x03 J4
U 1 1
P 10300 4800
F 0 "J4" H 10250 5000 50  0000 L CNN
F 1 "12V/GND/5V" V 10400 4550 50  0000 L CNN
F 2 "TerminalBlock_TE-Connectivity:TerminalBlock_TE_282834-3_1x03_P2.54mm_Horizontal" H 10300 4800 50  0001 C CNN
F 3 "~" H 10300 4800 50  0001 C CNN
	1    10300 4800
	1    0    0    -1  
$EndComp
Wire Wire Line
	10100 4800 9800 4800
Wire Wire Line
	9800 4800 9800 5000
$Comp
L power:GND #PWR0128
U 1 1
P 9800 5000
F 0 "#PWR0128" H 9800 4750 50  0001 C CNN
F 1 "GND" H 9805 4827 50  0000 C CNN
F 2 "" H 9800 5000 50  0001 C CNN
F 3 "" H 9800 5000 50  0001 C CNN
	1    9800 5000
	1    0    0    -1  
$EndComp
$Comp
L Device:C_Polarized_Small_US C6
U 1 1
P 3350 1050
F 0 "C6" H 3441 1096 50  0000 L CNN
F 1 "100uF" H 3441 1005 50  0000 L CNN
F 2 "Capacitor_THT:CP_Radial_D5.0mm_P2.50mm" H 3350 1050 50  0001 C CNN
F 3 "~" H 3350 1050 50  0001 C CNN
	1    3350 1050
	1    0    0    -1  
$EndComp
Wire Wire Line
	3350 950  3350 900 
Connection ~ 3350 900 
Wire Wire Line
	3350 1150 3350 1250
$Comp
L power:GND #PWR0125
U 1 1
P 2950 1300
F 0 "#PWR0125" H 2950 1050 50  0001 C CNN
F 1 "GND" H 2955 1127 50  0000 C CNN
F 2 "" H 2950 1300 50  0001 C CNN
F 3 "" H 2950 1300 50  0001 C CNN
	1    2950 1300
	1    0    0    -1  
$EndComp
Wire Wire Line
	3350 1250 2950 1250
Connection ~ 2950 1250
Wire Wire Line
	2950 1250 2950 1300
$EndSCHEMATC
